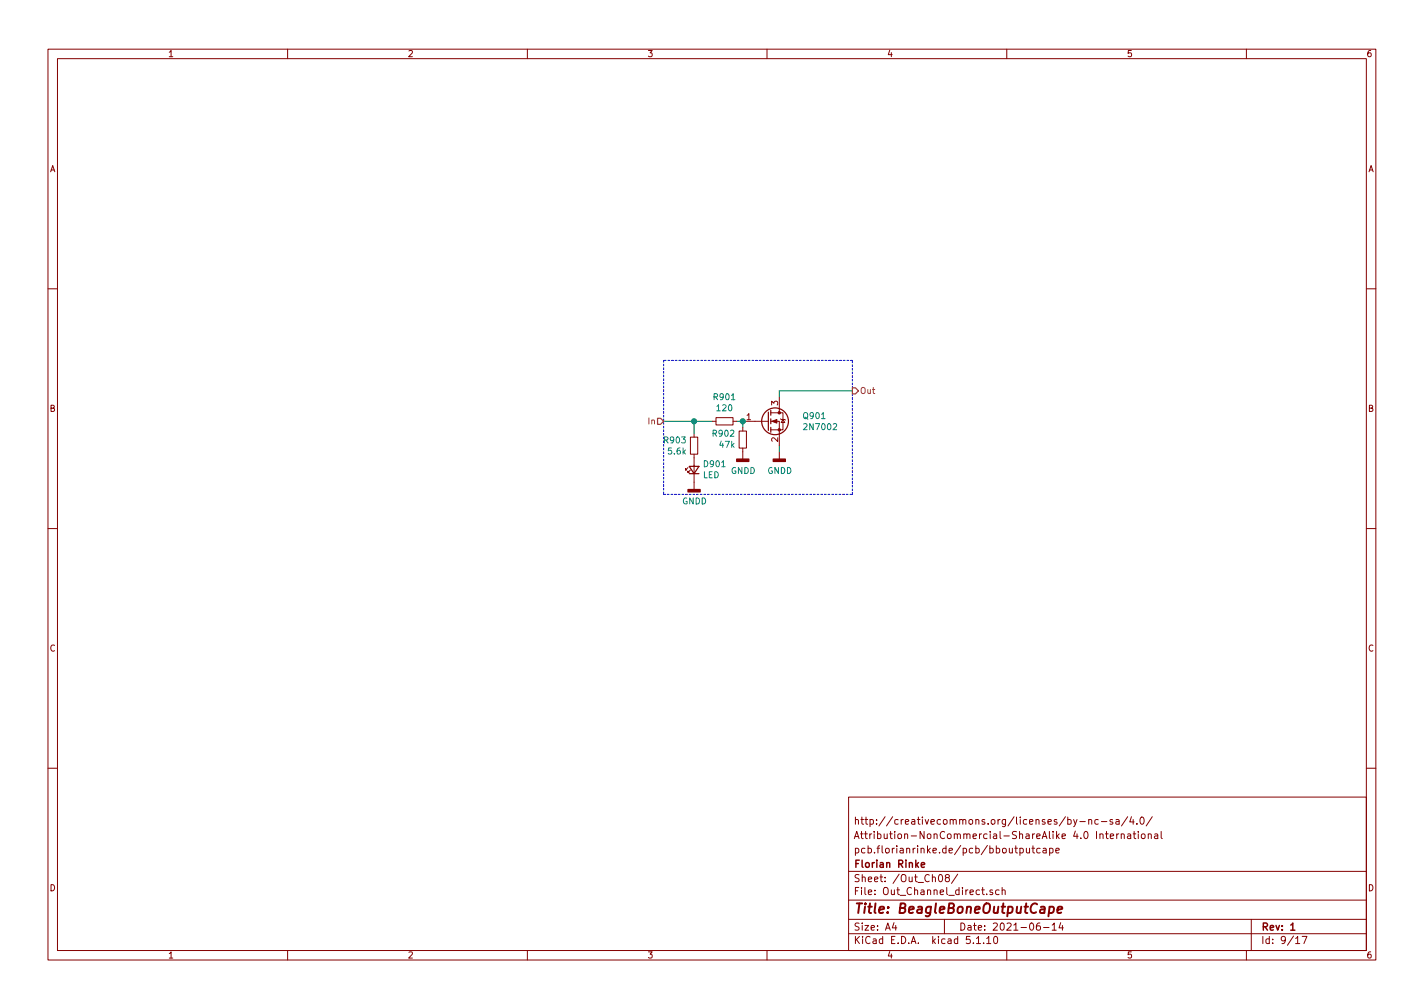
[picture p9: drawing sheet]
<svg xmlns="http://www.w3.org/2000/svg" width="297mm" height="210mm" viewBox="0 0 297 210" stroke-linecap="round" stroke-linejoin="round" font-family="sans-serif">
<g fill="none" stroke="#840000" stroke-width=".21">
<path d="M10 10.3h277v189.9h-277zM12 12.2h273v186.1h-273zM60 10.3v1.9M110 10.3v1.9M160 10.3v1.9M210 10.3v1.9M260 10.3v1.9M10 60.2h2M285 60.2h2M143.5 97.5l-.5 .5v-.2v.2h.3M144 91.2h1.5v3.5h-1.5zM144 98l-.5 .5v-.2v.2h.3"/>
<path d="M144.8 90.4v.8M144.8 94.7v7.4M148.6 87.9h.8M149.4 87.1h3.5v1.5h-3.5zM152.9 87.9h.8M154.2 89.9h1.5v3.6h-1.5zM154.9 89.1v.8M154.9 93.5v2.3M154.9 87.9h5.4M160.8 87.9h1.8v5.1M160.8 86.1h2.5v3.6h-2.5M162.6 82.8v3.3"/>
<path d="M162.6 94.2v1.6M162.8 87.4l1 .2M163.3 87.5l.4 .6h-.8zM10 110.3h2M285 110.3h2M10 160.2h2M177 166.3h108v32h-108zM212.8 177l.4-.1 .3 .3-.1 .6-.2 .1-.4-.1M214.1 176.9l.1 .9 .3 .1 .3-.1M214.8 176.9v1M215.2 176.9h.6M215.5 176.4v1.3l.3 .2"/>
<path d="M217 177l-.5-.1-.2 .3v.6l.2 .1 .5-.1M217.6 177h.6v.9M218.2 177.3l-.4 .1-.3 .2 .3 .3 .4-.1M218.9 177l.5-.1 .3 .3-.1 .6-.2 .1-.5-.1M218.9 176.9v1.5M220.2 177.4l.8-.1-.1-.3-.5-.1-.2 .2 .1 .7h.6M225.2 171.4h1.2M227.1 171.1l.2-.2 .4 .1v.9M227.1 170.9v1M229.1 171l-.4-.1-.3 .3v.6l.3 .1h.4M229.4 174.1l.3-.2 .3 .1 .1 .9M229.7 171.4h1.2"/>
<path d="M230.6 173.9h.6M230.8 173.4v1.3l.4 .2M231.6 174.4l.7-.1-.1-.3-.4-.1-.2 .2v.7h.6M232.1 171l-.4-.1-.2 .2 .1 .3 .5 .1v.4h-.6M232.8 171h.6l.1 .9M232.9 173.9v1M233.4 173.9l-.5 .3M233.5 171.3l-.6 .1-.2 .2 .2 .3h.6M233.9 174.1l.2-.2 .3 .1 .1 .9M233.9 173.9v1M235.2 174h.6l.1 .9M235.2 170.4l-1.3 1.9"/>
<path d="M235.9 174.3l-.5 .1-.2 .2 .2 .3 .5-.1M236 170.4l-.3 1h.9M236.4 173.9h.5M236.4 170.9v1M236.6 173.4v1.3l.3 .2M237.2 171.8v.1M237.4 173.4v.2M237.4 173.9v1M237.9 170.6l.3-.2a.8 .8 0 0 1 .5 .8 .8 .8 0 0 1-.5 .7l-.4-.5zM238.2 174.1l.2-.2 .4 .2 .1 .5-.2 .2-.3 .1-.2-.1zM239.5 174.1l.2-.2 .4 .1 .1 .9M239.5 173.9v1"/>
<path d="M240.4 170.4l-1.3 1.9M240.9 174h.5l.1 .9M241.5 174.3l-.5 .1-.2 .2 .2 .3 .5-.1M242.2 173.4v1.3l.2 .2M285 160.2h2M60 198.3v1.9M110 198.3v1.9M160 198.3v1.9M177 194.8h108M177 191.8h108M177 187.8h108M177 181.8h108"/>
<path d="M186.5 192.5l-.4 1h1M186.8 193v1M195.9 182.6l.2-.2a.8 .8 0 0 1 .5 .8 .8 .8 0 0 1-.5 .7l-.3-.5zM197 191.8v3M197.5 183.1l-.3-.3 .1-.2 .2-.2 .4 .1 .1 .2-.1 .3-.4 .1-.3 .3 .1 .4 .2 .1 .4-.1 .1-.2v-.2l-.2-.3M199.8 182.3l-1.3 2M203.7 195.8l.4-.5v1.5M203.7 196.8h.8M205.2 196.7v.1M205.8 195.8l.4-.5v1.5M205.8 186.5v.1M205.8 196.8h.9"/>
<path d="M207 185.7l-.3-.1-.2 .2 .1 .2 .4 .2v.3h-.5M207.5 195.4l.2-.1a.86 .86 0 0 1-.1 1.5 1 1 0 0 1-.1-1.4zM208.4 185.7l-.4-.1-.3 .3v.6l.3 .1 .4-.1M209 185.7l.2-.1 .4 .1 .1 .9M209 185.1v1.5M210 198.3v1.9M216.9 192.5l-.4 .1a.96 .96 0 0 0 0 1.4l.5-.1v-.5l-.2-.3-.5 .1-.1 .2M217.7 193.5h1.1M219.5 193l.4-.5v1.5M219.5 194h.8M221.3 192.5l-.4 1h.9M221.6 193v1"/>
<path d="M260 198.3v1.9M261 191.8v6.5M270.3 195.8l.4-.5v1.5M270.3 196.8h.8M271.6 195.3h1l-.6 1.5"/>
</g>
<path d="M192.2 180.4l.7-.1-.1-.3-.4-.1-.2 .2 .1 .7h.5M269.2 193l.5-.5v1.5M269.2 194h.9" fill="none" stroke="#840000" stroke-width=".3"/>
<path d="M218.9 189.2h.8l.2 .3-.1 .6a.66 .66 0 0 1-1 .2M218.9 189.1l-.2 2M220.6 189.8l1-.2-.1-.4-.5-.1-.4 .3v.9h.8" fill="none" stroke="#840000" stroke-width=".41"/>
<g fill="none" stroke="#840000" stroke-width=".25">
<path d="M143.8 97.3h2l-1 1.5zM143.8 98.8h2M160.3 86v3.8M160.8 85.6v1M160.8 87.4v1M160.8 89.1v1.1"/>
<circle cx="161.7" cy="87.9" r="2.79"/>
</g>
<g fill="#840000" stroke="#840000" stroke-width=".21">
<path d="M161 87.9l1.1-.4v.8z"/>
<circle cx="162.6" cy="89.7" r=".25"/>
<circle cx="162.6" cy="86.1" r=".25"/>
</g>
<g fill="#840000" stroke="#840000" stroke-width=".25">
<path d="M153.7 95.8h2.5v.5h-2.5z"/>
<path d="M143.5 102.1h2.5v.5h-2.5z"/>
<path d="M161.3 95.8h2.5v.5h-2.5z"/>
</g>
<path d="M138.4 75.2v27.9M177.8 75.2h-39.4M138.4 103.1h39.4M177.8 103.1v-27.9" fill="none" stroke="#0000c2" stroke-width=".21" stroke-dasharray=".4 .4"/>
<path d="M138.4 87.9h10.2M144.8 87.9v2.5M153.7 87.9h1.2v1.2M162.6 93v1.2M177.8 81.5h-15.2v1.3" fill="none" stroke="#008400" stroke-width=".21"/>
<path d="M137.2 87.2h.6l.6 .7-.6 .6h-.6zM177.8 80.9h.6l.7 .6-.7 .7h-.6z" fill="none" stroke="#848400" stroke-width=".25"/>
<g fill="#008400" stroke="#008400" stroke-width=".25">
<circle cx="154.9" cy="87.9" r=".51"/>
<circle cx="144.8" cy="87.9" r=".51"/>
</g>
<text font-size="2.8" fill="#840000" x="178" y="190.5">Title: BeagleBoneOutputCape</text>
<g font-size="2.1" fill="#840000">
<text x="178" y="172">http://creativecommons.org/licenses/by-nc-sa/4.0/</text>
<text x="178" y="178">pcb.florianrinke.de/pcb/bboutputcape</text>
<text x="178" y="175">Attribution-NonCommercial-ShareAlike 4.0 International</text>
<text x="178" y="184">Sheet: /Out_Ch08/</text>
<text x="178" y="181">Florian Rinke</text>
<text x="178" y="186.7">File: Out_Channel_direct.sch</text>
<text x="178" y="196.9">KiCad E.D.A. kicad 5.1.10</text>
<text x="178" y="194.1">Size: A4</text>
<text x="200" y="194.1">Date: 2021-06-14</text>
<text x="263" y="194.1">Rev: 1</text>
<text x="263" y="196.9">Id: 9/17</text>
</g>
<g font-size="1.8" fill="#840000">
<text x="35" y="11.9">1</text>
<text x="85" y="11.9">2</text>
<text x="135" y="11.9">3</text>
<text x="185" y="11.9">4</text>
<text x="235" y="11.9">5</text>
<text x="285" y="11.9">6</text>
<text x="10.4" y="35.9">A</text>
<text x="285.4" y="35.9">A</text>
<text x="10.4" y="85.9">B</text>
<text x="155.7" y="87.6">1</text>
<text x="162.3" y="84.6" transform="rotate(-90 162.3 84.6)">3</text>
<text x="285.4" y="85.9">B</text>
<text x="162.3" y="92.2" transform="rotate(-90 162.3 92.2)">2</text>
<text x="10.4" y="135.9">C</text>
<text x="285.4" y="135.9">C</text>
<text x="10.4" y="185.9">D</text>
<text x="285.4" y="185.9">D</text>
<text x="35" y="199.9">1</text>
<text x="85" y="199.9">2</text>
<text x="135" y="199.9">3</text>
<text x="185" y="199.9">4</text>
<text x="235" y="199.9">5</text>
<text x="285" y="199.9">6</text>
</g>
<g font-size="1.8" fill="#008484">
<text x="149" y="83.5">R901</text>
<text x="149.6" y="85.8">120</text>
<text x="167.7" y="87.4">Q901</text>
<text x="168" y="89.7">2N7002</text>
<text x="138.7" y="92.5">R903</text>
<text x="139.5" y="94.8">5.6k</text>
<text x="148.8" y="91.1">R902</text>
<text x="150.2" y="93.4">47k</text>
<text x="146.6" y="99.7">LED</text>
<text x="147" y="97.4">D901</text>
<text x="152.5" y="98.9">GNDD</text>
<text x="160.1" y="98.9">GNDD</text>
<text x="142.3" y="105.2">GNDD</text>
</g>
<g font-size="1.8" fill="#848400">
<text x="179.3" y="82.2">Out</text>
<text x="135.3" y="88.5">In</text>
</g>
</svg>
